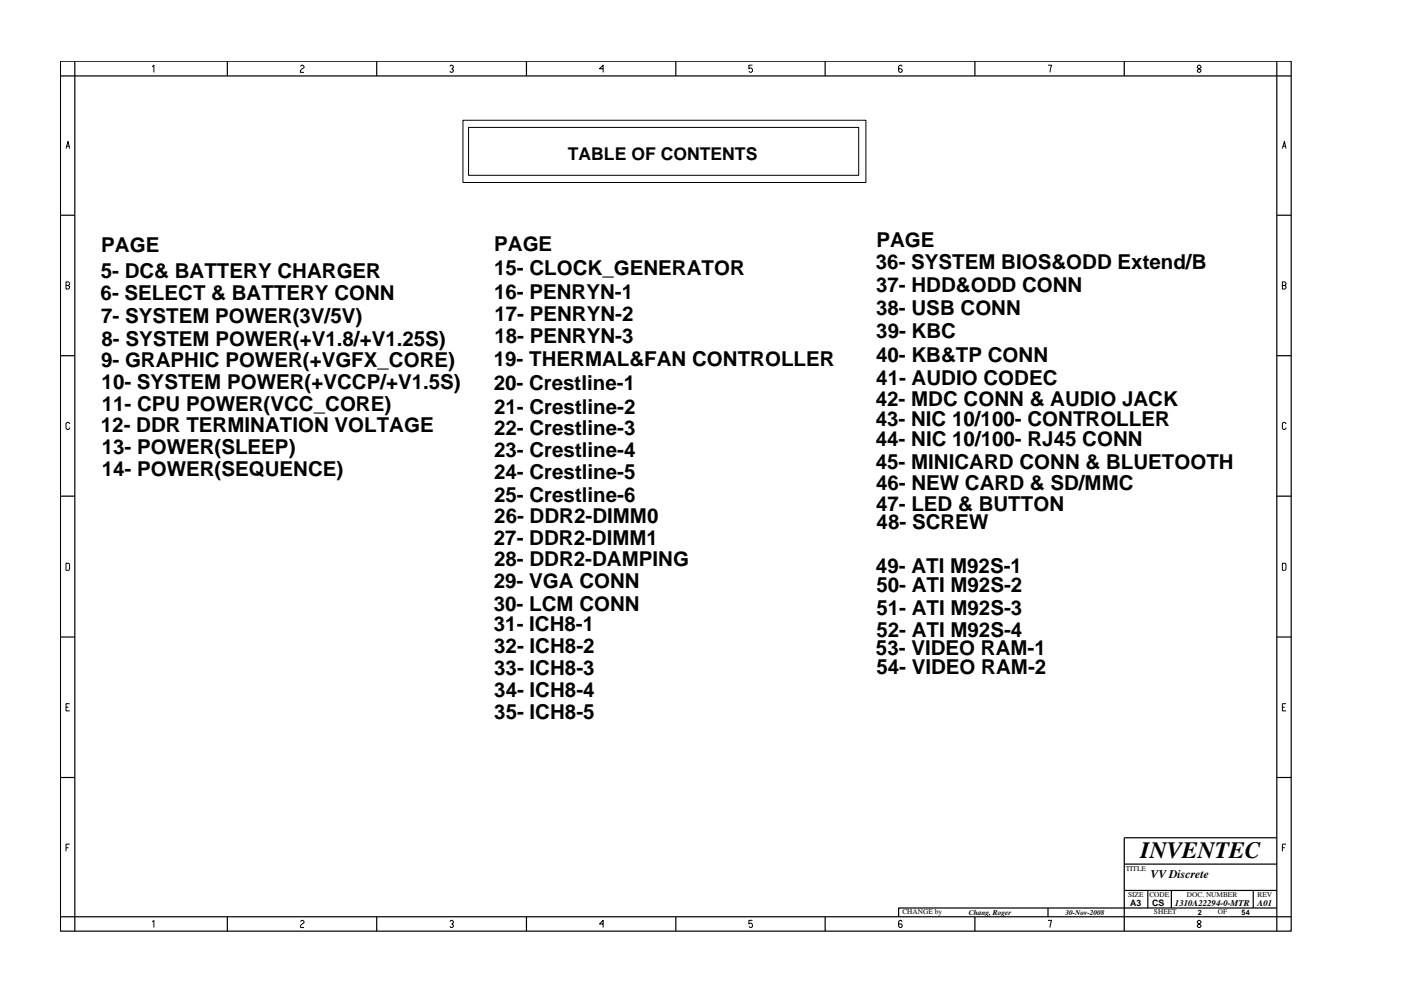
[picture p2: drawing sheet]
<svg xmlns="http://www.w3.org/2000/svg" width="297mm" height="210mm" viewBox="0 0 297 210" stroke-linecap="round" stroke-linejoin="round" font-family="sans-serif">
<g fill="none" stroke="#000" stroke-width=".25">
<path d="M12.8 13h261v184.6h-261zM15.9 13v184.6M48.2 13v3.1M79.9 13v3.1M111.6 13v3.1M143.3 13v3.1M174.9 13v3.1M206.7 13v3.1M238.4 13v3.1M270.7 13v184.6M273.8 16.1h-261M12.8 45.7h3.1"/>
<path d="M270.7 45.7h3.1M12.8 75.5h3.1M270.7 75.5h3.1M12.8 105.3h3.1M270.7 105.3h3.1M12.8 135.2h3.1M270.7 135.2h3.1M12.8 165h3.1M270.7 177.7h-32.3v19.9M270.7 165h3.1M48.2 194.5v3.1M79.9 194.5v3.1"/>
<path d="M111.6 194.5v3.1M143.3 194.5v3.1M174.9 194.5v3.1M206.7 194.5v3.1M222.2 192.6v1.9M238.4 183.3h32.3M238.4 188.9h32.3M243.4 188.9v3.7M248.4 188.9v3.7M265.7 188.9v3.7M270.7 192.6h-80.2v1.9M273.8 194.5h-261"/>
</g>
<g fill="none" stroke="#000" stroke-width=".21">
<path d="M32.3 14.2l.3-.4v1.6M63.7 14.1l.3-.3h.2l.3 .3v.2l-.5 .4-.3 .4v.3h.8M95.4 14.1l.2-.3h.3l.2 .3v.2l-.3 .3 .3 .2v.3l-.2 .3h-.3l-.2-.3M127.9 14.6h-.8l.8-.8v1.6M159.5 13.8h-.7v.8l.2-.2a.5 .5 0 0 1 .5 .7l-.2 .3h-.3l-.2-.3M191.3 14.1l-.3-.3h-.2l-.3 .3v1l.3 .3h.2l.3-.3v-.3l-.3-.2h-.5M222.2 13.8h.8l-.4 1.6M253.9 14.1l.2-.3h.3l.2 .3v.2l-.7 .5v.3l.2 .3h.3l.2-.3v-.3l-.7-.5zM14 31.5l.4-1.5 .4 1.5M14.1 31h.6M98.2 25.5h85.4v13.2h-85.4zM99.3 27h82.8v10.2h-82.8z"/>
<path d="M271.9 31.5l.4-1.5 .4 1.5M272 31h.6M14 59.8h.5l.3 .3v.2l-.3 .3 .3 .2v.3l-.3 .2h-.5zM14 60.6h.5M271.9 60.6h.5l.3-.3v-.2l-.3-.3h-.5v1.5h.5l.3-.2v-.3l-.3-.2M14.8 89.9l-.3-.3h-.2l-.3 .3v1l.3 .2h.2l.3-.4M272.7 89.9l-.3-.3h-.3l-.2 .3v1l.2 .2h.3l.3-.4M14 119.5l.7 .1v1.3l-.7 .1zM271.9 119.5l.7 .1v1.3l-.7 .1zM14 150.1h.5M14.8 149.3h-.8v1.5h.8M271.9 150.1h.5"/>
<path d="M272.7 149.3h-.8v1.5h.8M14 179.9h.5M14.8 179.1h-.8v1.5M271.9 179.9h.5M272.7 179.1h-.8v1.5M32.3 195.6l.3-.3v1.5M63.7 195.5l.3-.2h.2l.3 .2v.3l-.7 .5-.1 .2v.3h.8M95.4 195.5l.2-.2h.3l.2 .2v.3l-.3 .2 .3 .3v.2l-.2 .3h-.3l-.2-.3M127.9 196h-.8l.8-.7v1.5M159.5 195.3h-.7v.7l.2-.1a.5 .5 0 0 1 .5 .6l-.2 .3h-.3l-.2-.3M191.3 195.5l-.3-.2h-.2l-.3 .2v1l.3 .3h.2l.3-.3v-.2l-.3-.3h-.5M222.2 195.3h.8l-.4 1.5"/>
<path d="M253.9 195.5l.2-.2h.3l.2 .2v.3l-.7 .5v.2l.2 .3h.3l.2-.3v-.2l-.7-.5z"/>
</g>
<text font-size="5" x="241.8" y="182">INVENTEC</text>
<g font-size="4.4">
<text x="21.5" y="53.5">PAGE</text>
<text x="104.8" y="53.3">PAGE</text>
<text x="185.8" y="52.4">PAGE</text>
<text x="21.4" y="59">5- DC&amp; BATTERY CHARGER</text>
<text x="104.8" y="58.4">15- CLOCK_GENERATOR</text>
<text x="185.7" y="57">36- SYSTEM BIOS&amp;ODD Extend/B</text>
<text x="21.3" y="63.6">6- SELECT &amp; BATTERY CONN</text>
<text x="104.7" y="63.4">16- PENRYN-1</text>
<text x="185.8" y="62">37- HDD&amp;ODD CONN</text>
<text x="21.5" y="68.5">7- SYSTEM POWER(3V/5V)</text>
<text x="104.8" y="68.2">17- PENRYN-2</text>
<text x="185.8" y="66.8">38- USB CONN</text>
<text x="185.8" y="71.7">39- KBC</text>
<text x="21.4" y="77.8">9- GRAPHIC POWER(+VGFX_CORE)</text>
<text x="21.5" y="73.3">8- SYSTEM POWER(+V1.8/+V1.25S)</text>
<text x="104.7" y="77.7">19- THERMAL&amp;FAN CONTROLLER</text>
<text x="104.8" y="72.8">18- PENRYN-3</text>
<text x="185.7" y="76.9">40- KB&amp;TP CONN</text>
<text x="21.5" y="82.6">10- SYSTEM POWER(+VCCP/+V1.5S)</text>
<text x="104.7" y="82.7">20- Crestline-1</text>
<text x="185.8" y="81.7">41- AUDIO CODEC</text>
<text x="21.6" y="87.1">11- CPU POWER(VCC_CORE)</text>
<text x="104.8" y="87.7">21- Crestline-2</text>
<text x="185.7" y="86.2">42- MDC CONN &amp; AUDIO JACK</text>
<text x="21.4" y="91.6">12- DDR TERMINATION VOLTAGE</text>
<text x="104.8" y="92.3">22- Crestline-3</text>
<text x="185.7" y="90.5">43- NIC 10/100- CONTROLLER</text>
<text x="185.7" y="94.7">44- NIC 10/100- RJ45 CONN</text>
<text x="21.6" y="96.4">13- POWER(SLEEP)</text>
<text x="21.6" y="101">14- POWER(SEQUENCE)</text>
<text x="104.8" y="97">23- Crestline-4</text>
<text x="104.8" y="101.7">24- Crestline-5</text>
<text x="185.7" y="99.6">45- MINICARD CONN &amp; BLUETOOTH</text>
<text x="104.8" y="106.5">25- Crestline-6</text>
<text x="185.7" y="104">46- NEW CARD &amp; SD/MMC</text>
<text x="104.8" y="110.9">26- DDR2-DIMM0</text>
<text x="185.7" y="108.3">47- LED &amp; BUTTON</text>
<text x="185.9" y="112.2">48- SCREW</text>
<text x="104.7" y="115.7">27- DDR2-DIMM1</text>
<text x="104.7" y="124.8">29- VGA CONN</text>
<text x="104.8" y="120.2">28- DDR2-DAMPING</text>
<text x="185.7" y="121.5">49- ATI M92S-1</text>
<text x="185.8" y="125.7">50- ATI M92S-2</text>
<text x="104.7" y="129.7">30- LCM CONN</text>
<text x="185.8" y="130.5">51- ATI M92S-3</text>
<text x="104.7" y="133.9">31- ICH8-1</text>
<text x="185.8" y="135.1">52- ATI M92S-4</text>
<text x="104.8" y="138.5">32- ICH8-2</text>
<text x="104.8" y="143.2">33- ICH8-3</text>
<text x="185.7" y="139">53- VIDEO RAM-1</text>
<text x="185.8" y="142.9">54- VIDEO RAM-2</text>
<text x="104.8" y="147.9">34- ICH8-4</text>
<text x="104.8" y="152.5">35- ICH8-5</text>
</g>
<text font-size="3.7" x="120.4" y="33.9">TABLE OF CONTENTS</text>
<text font-size="2.5" x="244" y="186.3">VV Discrete</text>
<g font-size="1.9">
<text x="239.6" y="192.2">A3</text>
<text x="244.3" y="192.3">CS</text>
<text x="249.1" y="192.2">1310A22294-0-MTR</text>
<text x="266.6" y="192.2">A01</text>
</g>
<g font-size="1.6">
<text x="238.7" y="184.8">TITLE</text>
<text x="239.2" y="190.4">SIZE</text>
<text x="243.7" y="190.4">CODE</text>
<text x="251.6" y="190.4">DOC. NUMBER</text>
<text x="266.6" y="190.4">REV</text>
<text x="191.3" y="193.9">CHANGE by</text>
<text x="205.4" y="194.1">Chang, Roger</text>
<text x="225.9" y="194.1">30-Nov-2008</text>
<text x="244.7" y="193.9">SHEET</text>
<text x="253.9" y="194.1">2</text>
<text x="258.2" y="193.9">OF</text>
<text x="263.3" y="194.1">54</text>
</g>
</svg>
